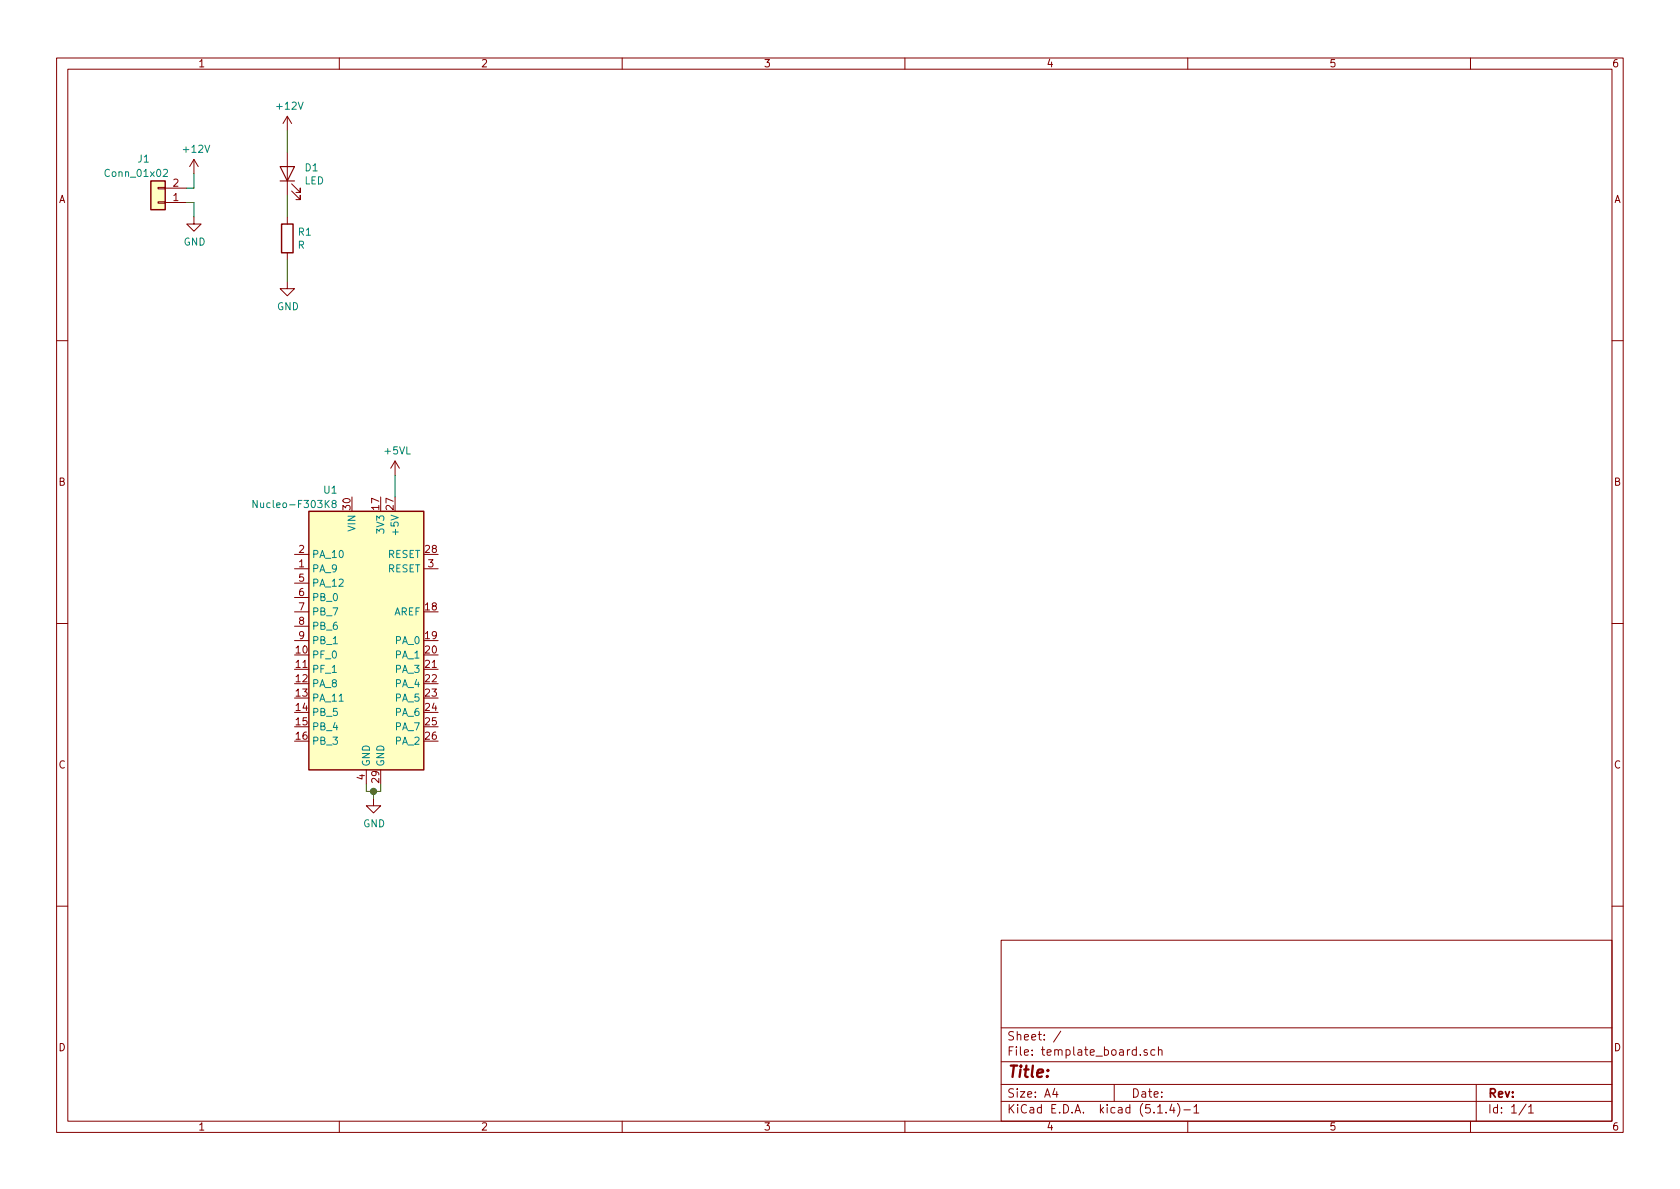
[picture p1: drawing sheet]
EESchema Schematic File Version 4
LIBS:template_board-cache
EELAYER 30 0
EELAYER END
$Descr A4 11693 8268
encoding utf-8
Sheet 1 1
Title ""
Date ""
Rev ""
Comp ""
Comment1 ""
Comment2 ""
Comment3 ""
Comment4 ""
$EndDescr
$Comp
L power:+12V #PWR0103
U 1 1
P 1350 1200
F 0 "#PWR0103" H 1350 1050 50  0001 C CNN
F 1 "+12V" H 1365 1373 50  0000 C CNN
F 2 "" H 1350 1200 50  0001 C CNN
F 3 "" H 1350 1200 50  0001 C CNN
	1    1350 1200
	1    0    0    -1  
$EndComp
$Comp
L power:GND #PWR0105
U 1 1
P 1350 1500
F 0 "#PWR0105" H 1350 1250 50  0001 C CNN
F 1 "GND" H 1355 1327 50  0000 C CNN
F 2 "" H 1350 1500 50  0001 C CNN
F 3 "" H 1350 1500 50  0001 C CNN
	1    1350 1500
	1    0    0    -1  
$EndComp
Wire Wire Line
	1350 1500 1350 1400
Wire Wire Line
	1350 1300 1350 1200
$Comp
L Device:LED D1
U 1 1
P 2000 1200
F 0 "D1" V 2039 1083 50  0000 R CNN
F 1 "LED" V 1948 1083 50  0000 R CNN
F 2 "LED_SMD:LED_0805_2012Metric" H 2000 1200 50  0001 C CNN
F 3 "~" H 2000 1200 50  0001 C CNN
	1    2000 1200
	0    -1   -1   0   
$EndComp
$Comp
L Device:R R1
U 1 1
P 2000 1650
F 0 "R1" H 2070 1696 50  0000 L CNN
F 1 "R" H 2070 1605 50  0000 L CNN
F 2 "Resistor_SMD:R_0805_2012Metric" V 1930 1650 50  0001 C CNN
F 3 "~" H 2000 1650 50  0001 C CNN
	1    2000 1650
	1    0    0    -1  
$EndComp
$Comp
L power:GND #PWR0109
U 1 1
P 2000 1950
F 0 "#PWR0109" H 2000 1700 50  0001 C CNN
F 1 "GND" H 2005 1777 50  0000 C CNN
F 2 "" H 2000 1950 50  0001 C CNN
F 3 "" H 2000 1950 50  0001 C CNN
	1    2000 1950
	1    0    0    -1  
$EndComp
$Comp
L power:+12V #PWR0111
U 1 1
P 2000 900
F 0 "#PWR0111" H 2000 750 50  0001 C CNN
F 1 "+12V" H 2015 1073 50  0000 C CNN
F 2 "" H 2000 900 50  0001 C CNN
F 3 "" H 2000 900 50  0001 C CNN
	1    2000 900 
	1    0    0    -1  
$EndComp
Wire Wire Line
	2000 1950 2000 1800
Wire Wire Line
	2000 1500 2000 1350
Wire Wire Line
	2000 1050 2000 900 
Wire Wire Line
	1300 1400 1350 1400
Wire Wire Line
	1350 1300 1300 1300
$Comp
L villanut_lib:Nucleo-F303K8 U1
U 1 1
P 2550 4450
F 0 "U1" H 2300 5500 50  0000 C CNN
F 1 "Nucleo-F303K8" H 2050 5400 50  0000 C CNN
F 2 "villanut_lib:NUCLEO-F303K8" H 2700 3500 50  0001 L CNN
F 3 "https://os.mbed.com/platforms/ST-Nucleo-F303K8/" H 2550 3450 50  0001 C CNN
	1    2550 4450
	1    0    0    -1  
$EndComp
$Comp
L power:+5VL #PWR0101
U 1 1
P 2750 3300
F 0 "#PWR0101" H 2750 3150 50  0001 C CNN
F 1 "+5VL" H 2765 3473 50  0000 C CNN
F 2 "" H 2750 3300 50  0001 C CNN
F 3 "" H 2750 3300 50  0001 C CNN
	1    2750 3300
	1    0    0    -1  
$EndComp
Wire Wire Line
	2750 3300 2750 3450
$Comp
L Connector_Generic:Conn_01x02 J1
U 1 1
P 1100 1400
F 0 "J1" H 1200 1100 50  0000 C CNN
F 1 "Conn_01x02" H 1250 1200 50  0000 C CNN
F 2 "Connector_Phoenix_MSTB:PhoenixContact_MSTBA_2,5_2-G-5,08_1x02_P5.08mm_Horizontal" H 1100 1400 50  0001 C CNN
F 3 "~" H 1100 1400 50  0001 C CNN
	1    1100 1400
	-1   0    0    1   
$EndComp
$Comp
L power:GND #PWR0102
U 1 1
P 2600 5550
F 0 "#PWR0102" H 2600 5300 50  0001 C CNN
F 1 "GND" H 2605 5377 50  0000 C CNN
F 2 "" H 2600 5550 50  0001 C CNN
F 3 "" H 2600 5550 50  0001 C CNN
	1    2600 5550
	1    0    0    -1  
$EndComp
Wire Wire Line
	2550 5450 2550 5500
Wire Wire Line
	2550 5500 2600 5500
Wire Wire Line
	2650 5500 2650 5450
Wire Wire Line
	2600 5550 2600 5500
Connection ~ 2600 5500
Wire Wire Line
	2600 5500 2650 5500
$EndSCHEMATC
